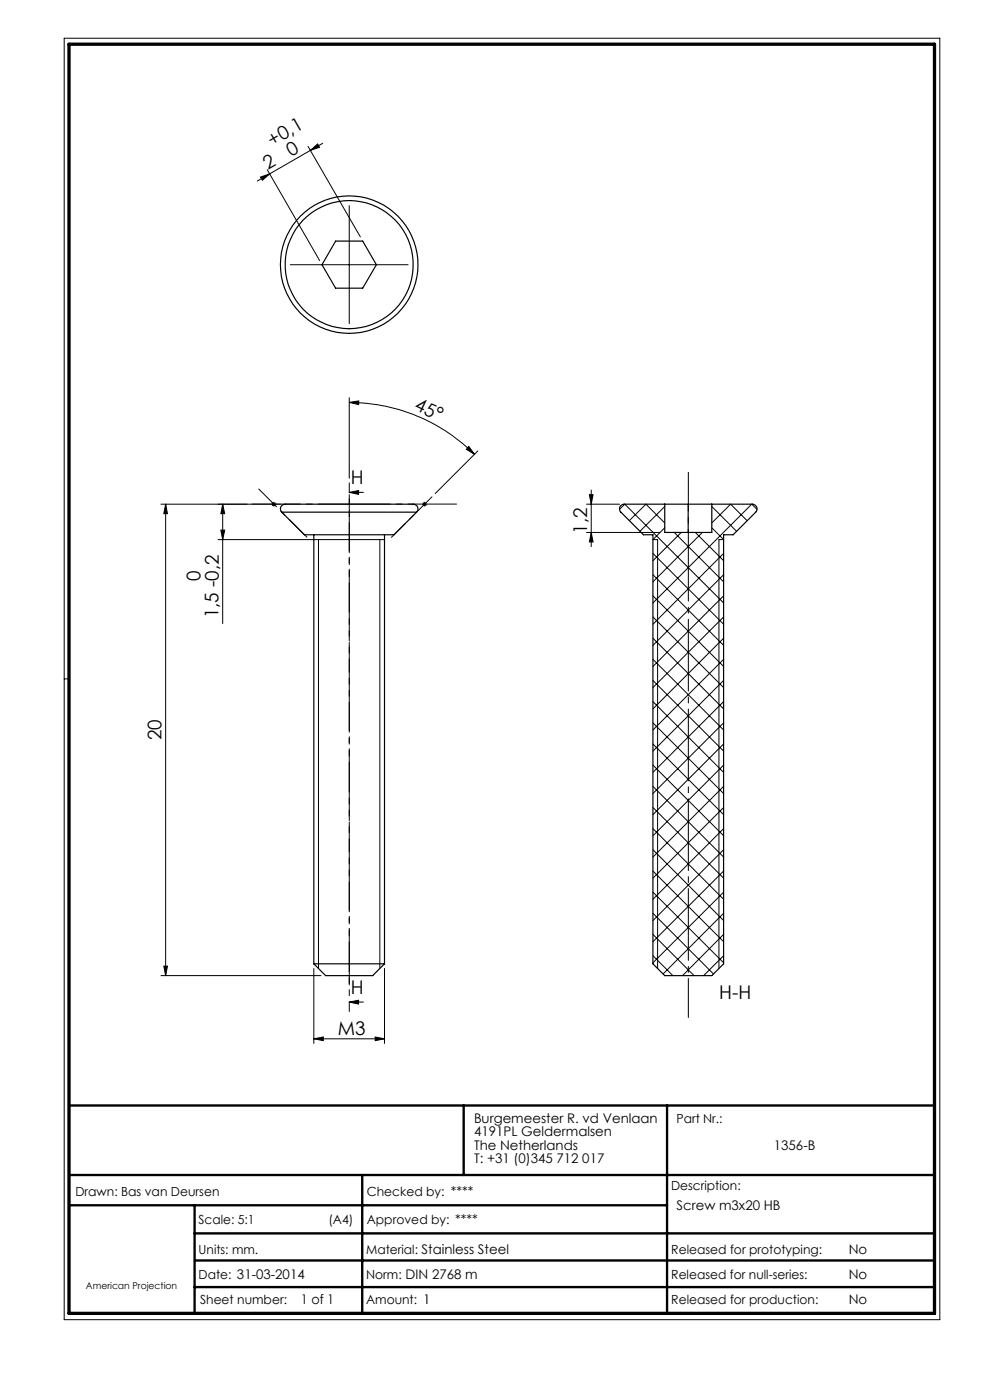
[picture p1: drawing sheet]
<svg xmlns="http://www.w3.org/2000/svg" width="210mm" height="297mm" viewBox="0 0 210 297" stroke-linecap="round" stroke-linejoin="round" font-family="sans-serif">
<g fill="none" stroke="#000" stroke-width=".21">
<path d="M13.6 8.1h185.8v271.9h-185.8zM55.2 37.6l2-.7-1.5 1.3zM56.7 36l11.1 19.3M57.2 36.9l-2.6 1.5M65.3 31l11.1 19.3M65.9 31.9l1.5-1.4 .4 .8zM68.4 30.4l-11.2 6.5M61.6 56.2h25M74.1 43.6v25M74.1 85.4l2-.3v.7zM74.1 85.4a38 38 0 0 1 26.5 11M74.1 84.4v17.1"/>
<path d="M99.4 94.7l1.2 1.7-1.7-1.1zM101.4 95.7l-9.1 9M34.1 107h25.4M35.1 107l.4 2h-.8zM35.1 107v100M46.2 114.5h35.4M46.8 112.5h.9l-.5 2zM47.2 107l.5 2h-.9zM47.2 107v25.3M57.7 106.6l.7 .7M58.1 106.5v1M58.4 106.6l-.7 .7"/>
<path d="M67.6 114.5v91M74.1 104.5h3M74.1 104.5l2-.4v.8zM80.6 114.5v91M89.6 107h1M89.7 106.6l.7 .7M90.1 106.5v1M90.4 106.6l-.7 .7M124.4 107h7M124.4 113h15.6M125 104.9h.8l-.4 2.1zM125.4 104v12"/>
<path d="M125.4 113l.4 2h-.8zM131.4 108.1l1.1-1.1 21 20.9M133.5 110.5l3.5-3.5 4 3.9M138.5 117.4l15 15M141 112l-2.5 2.5h1v91M141 107.5l-5.3 5.2M143 113l10.5 10.4M144.5 113l-6 6M147.5 113l6 6M149 113l-10.5 10.4M151 112l2.5 2.5h-1v91M151 107.5l5.2 5.2"/>
<path d="M153.5 117.4l-15 15M158.5 110.5l-3.5-3.5-4 3.9M160.6 108.1l-1.1-1.1-21 20.9M138.5 139.9l15 15M138.5 135.4l15 15M138.5 130.9l15 15M138.5 126.4l15 15M138.5 121.9l15 15M153.5 121.9l-15 15M153.5 126.4l-15 15M153.5 130.9l-15 15M153.5 135.4l-15 15"/>
<path d="M153.5 139.9l-15 15M14.6 144h-1M138.5 157.8l15 15M138.5 153.3l15 15M138.5 148.8l15 15.1M138.5 144.4l15 14.9M153.5 144.4l-15 14.9M153.5 148.8l-15 15.1M153.5 153.3l-15 15M153.5 157.8l-15 15M138.5 175.8l15 15M138.5 171.3l15 15"/>
<path d="M138.5 166.8l15 15M138.5 162.3l15 15M153.5 162.3l-15 15M153.5 166.8l-15 15M153.5 171.3l-15 15M153.5 175.8l-15 15M138.5 198.2l8.7 8.8M138.5 193.7l12.8 12.9M138.5 189.3l15 15M138.5 184.8l15 15M138.5 180.3l15 15M153.5 180.3l-15 15"/>
<path d="M153.5 184.8l-15 15M153.5 189.3l-15 15M153.5 193.7l-12.8 12.9M153.5 198.2l-8.7 8.8M34.1 207h34M34.7 205h.8l-.4 2zM66.6 205.5v15.9M74.1 212.6h3M74.1 212.6l2-.4v.8zM79.6 220l2 .4-2 .4zM81.6 205.5v15.9M138.5 202.7l4.2 4.3"/>
<path d="M153.5 202.7l-4.2 4.3M66.6 220.4l2-.4v.8zM66.6 220.4h15"/>
</g>
<path d="M14.6 234.5h183.6M98.4 234.5v14.8M141.5 234.5v44.1M14.6 249.3h183.6M14.6 255.7h126.9M41.3 255.7v22.9M76.8 249.3v29.3M41.3 261.7h156.9M41.3 273h156.9M41.4 267.4h156.8" fill="none" stroke="#000" stroke-width=".5"/>
<path d="M14.6 9.4h183.6v269.2h-183.6z" fill="none" stroke="#000" stroke-width=".7"/>
<path d="M74.1 102.4v112.2" fill="none" stroke="#000" stroke-width=".21" stroke-dasharray="6.3 1.3 1.3 1.3 1.3 1.3" stroke-dashoffset="4.3"/>
<path d="M74.1 104.9v104" fill="none" stroke="#000" stroke-width=".21" stroke-dasharray="15.2 1.3 1.3 1.3" stroke-dashoffset="3.2"/>
<path d="M146 215.8v-115.6" fill="none" stroke="#000" stroke-width=".21" stroke-dasharray="15.2 1.3 1.3 1.3" stroke-dashoffset="6.9"/>
<path d="M53.4 106.9h43.5" fill="none" stroke="#000" stroke-width=".21" stroke-dasharray="15.2 1.3 1.3 1.3" stroke-dashoffset="5"/>
<path d="M83 114l8.6-8.6" fill="none" stroke="#000" stroke-width=".21" stroke-dasharray="15.2 1.3 1.3 1.3" stroke-dashoffset="11.1"/>
<path d="M65.1 114l-10.2-10.3" fill="none" stroke="#000" stroke-width=".21" stroke-dasharray="15.2 1.3 1.3 1.3" stroke-dashoffset="9.9"/>
<g fill="#000">
<path d="M65.9 31.9l1.5-1.4 .4 .8zM55.2 37.6l2-.7-1.5 1.3z"/>
<path d="M99.4 94.7l1.2 1.7-1.7-1.1zM74.1 85.4l2-.3v.7z"/>
<path d="M35.1 107l.4 2h-.8zM34.7 205h.8l-.4 2z"/>
<path d="M46.8 112.5h.9l-.5 2zM47.2 107l.5 2h-.9z"/>
<path d="M74.1 104.5l2-.4v.8zM74.1 212.6l2-.4v.8z"/>
<path d="M125.4 113l.4 2h-.8zM125 104.9h.8l-.4 2.1z"/>
<path d="M66.6 220.4l2-.4v.8zM79.6 220l2 .4-2 .4z"/>
</g>
<g fill="none" stroke="#000" stroke-width=".25">
<path d="M71.2 51.1h5.7l2.9 5.1-2.9 4.9h-5.7l-2.9-4.9zM59.8 108.7a1.04 1.04 0 0 1-.1-1.3 1.04 1.04 0 0 1 1.1-.4h25.8a1.97 1.97 0 0 1 2 .6 .94 .94 0 0 1-.2 1.1M59.8 108.7l4.8 4.7h19l4.8-4.7M59.8 108.7h28.6M66.6 113.4v91.1M81.6 113.4v91.1M131.6 107.3l.8-.3h27.2a.99 .99 0 0 1 .9 .6 .99 .99 0 0 1-.2 1.1l-4.8 4.7h-2v91.1l-2.5 2.5h-10l-2.5-2.5v-91.1h-2l-5-5-.1-.5zM141 107v6h10v-6M146 107v6M66.6 204.5h15M66.6 204.5l2.5 2.5h10l2.5-2.5"/>
<circle cx="74.1" cy="56.1" r="13.6"/>
<circle cx="74.1" cy="56.1" r="14.6"/>
</g>
<g font-size="4">
<text x="57.7" y="31.1" transform="rotate(-30 57.7 31.1)">+0,1</text>
<text x="61.8" y="33.2" transform="rotate(-30 61.8 33.2)">0</text>
<text x="56.8" y="36.1" transform="rotate(-30 56.8 36.1)">2</text>
<text x="87.7" y="86.9" transform="rotate(25 87.7 86.9)">45°</text>
<text x="74.4" y="102.7">H</text>
<text x="124.6" y="113.2" transform="rotate(-90 124.6 113.2)">1,2</text>
<text x="42.5" y="123.2" transform="rotate(-90 42.5 123.2)">0</text>
<text x="46.3" y="131.2" transform="rotate(-90 46.3 131.2)">1,5 -0,2</text>
<text x="34.3" y="157.1" transform="rotate(-90 34.3 157.1)">20</text>
<text x="74.4" y="210.9">H</text>
<text x="152.6" y="212">H-H</text>
<text x="71.6" y="219.5">M3</text>
</g>
<g font-size="2.8">
<text x="100.5" y="238.2">Burgemeester R. vd Venlaan</text>
<text x="100.5" y="241.1">4191PL Geldermalsen</text>
<text x="100.5" y="243.9">The Netherlands</text>
<text x="164.2" y="243.9">1356-B</text>
<text x="100.5" y="246.7">T: +31 (0)345 712 017</text>
<text x="143.5" y="256.7">Screw m3x20 HB</text>
<text x="180" y="266">No</text>
<text x="180" y="271.4">No</text>
<text x="63.8" y="276.6">1 of 1</text>
<text x="180" y="276.6">No</text>
</g>
<g font-size="2.7">
<text x="143.5" y="238.2">Part Nr.:</text>
<text x="16" y="253.7">Drawn: Bas van Deursen</text>
<text x="77.8" y="253.7">Checked by: ****</text>
<text x="142.4" y="252.5">Description:</text>
<text x="42.1" y="259.7">Scale: 5:1</text>
<text x="69.7" y="259.7">(A4)</text>
<text x="77.8" y="259.7">Approved by: ****</text>
<text x="42.1" y="266">Units: mm.</text>
<text x="77.7" y="266">Material: Stainless Steel</text>
<text x="142.4" y="266">Released for prototyping:</text>
<text x="42.1" y="271.3">Date: 31-03-2014</text>
<text x="77.7" y="271.3">Norm: DIN 2768 m</text>
<text x="142.4" y="271.3">Released for null-series:</text>
<text x="42.4" y="276.6">Sheet number:</text>
<text x="77.7" y="276.6">Amount: 1</text>
<text x="142.4" y="276.6">Released for production:</text>
</g>
<text font-size="2" x="18.2" y="273.4">American Projection</text>
</svg>
